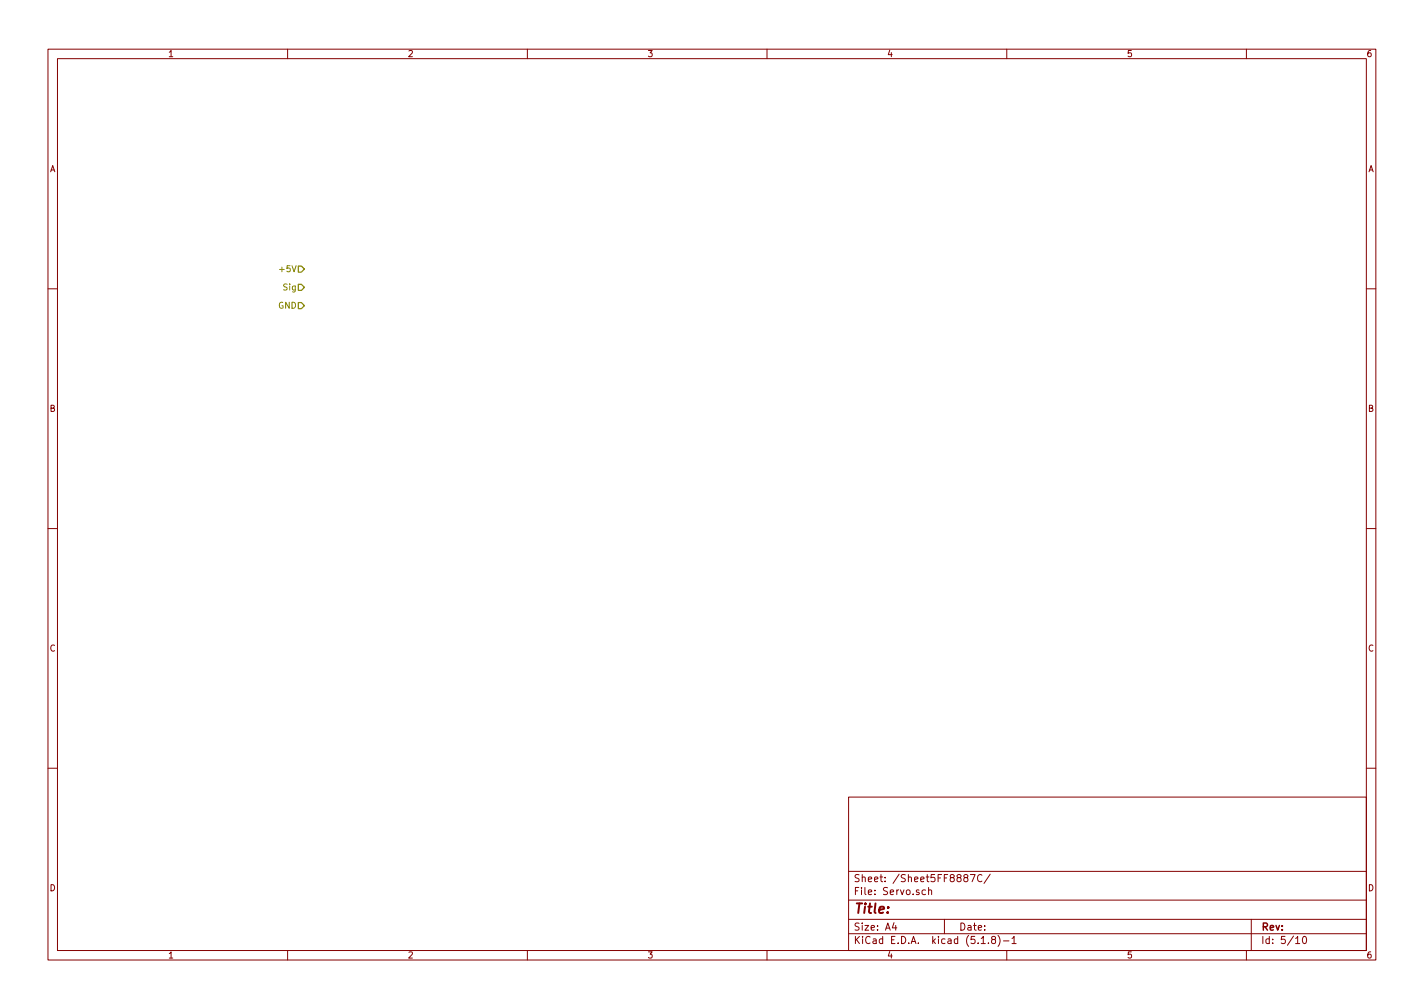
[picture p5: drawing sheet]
<svg xmlns="http://www.w3.org/2000/svg" width="297mm" height="210mm" viewBox="0 0 297 210" stroke-linecap="round" stroke-linejoin="round" font-family="sans-serif">
<g fill="none" stroke="#840000" stroke-width=".21">
<path d="M10 10.3h277v189.9h-277zM12 12.2h273v186.1h-273zM60 10.3v1.9M110 10.3v1.9M160 10.3v1.9M210 10.3v1.9M260 10.3v1.9M10 60.2h2M285 60.2h2M10 110.3h2M285 110.3h2M10 160.2h2"/>
<path d="M177 166.3h108v32h-108zM285 160.2h2M60 198.3v1.9M110 198.3v1.9M160 198.3v1.9M177 194.8h108M177 191.8h108M177 187.8h108M177 181.8h108M186.5 192.5l-.4 1h1M186.8 193v1M193.1 185.7l-.5-.1-.3 .3 .1 .6 .2 .1 .5-.1"/>
<path d="M193.7 185.7l.2-.1 .4 .1v.9M193.7 185.1v1.5M197 191.8v3M201.3 183.1l-.3-.3 .1-.2 .2-.2 .5 .1 .1 .2-.1 .2-.5 .2-.3 .3 .1 .4 .2 .1h.3l.3-.3v-.2l-.3-.3M202.4 182.4h1l-.6 1.5M204.7 196.8h.8M204.8 182.6a.59 .59 0 0 0-.7 0 .59 .59 0 0 0-.2 .7 .56 .56 0 0 0 .3 .5 .56 .56 0 0 0 .6 0M206.2 196.7v.1M206.6 182.3l-1.3 2M207.1 196l-.3-.3 .3-.4 .5 .2-.1 .4a.52 .52 0 0 0-.6 .2 .52 .52 0 0 0 .1 .6l.4 .1 .2-.1 .1-.4-.3-.3M208.2 195.1a1.71 1.71 0 0 1 0 2.3M209.3 196.3h1.2"/>
<path d="M210 198.3v1.9M211.1 195.8l.4-.5v1.5M211.1 196.8h.9M260 198.3v1.9M261 191.8v6.5M270.3 195.8l.4-.5v1.5M270.3 196.8h.8M271.8 195.5l.3-.2a.81 .81 0 0 1 .5 .8 .81 .81 0 0 1-.5 .7l-.3-.1-.1-.4z"/>
</g>
<path d="M62.2 55.5h.7l.6 .6-.6 .7h-.7zM62.2 59.3h.7l.6 .6-.6 .7h-.7zM62.2 63.1h.7l.6 .6-.6 .7h-.7z" fill="none" stroke="#848400" stroke-width=".25"/>
<text font-size="2.8" fill="#840000" x="178" y="190.5">Title:</text>
<g font-size="2.1" fill="#840000">
<text x="178" y="184">Sheet: /Sheet5FF8887C/</text>
<text x="178" y="186.7">File: Servo.sch</text>
<text x="178" y="196.9">KiCad E.D.A. kicad (5.1.8)-1</text>
<text x="178" y="194.1">Size: A4</text>
<text x="200" y="194.1">Date:</text>
<text x="263" y="194.1">Rev:</text>
<text x="263" y="196.9">Id: 5/10</text>
</g>
<g font-size="1.8" fill="#840000">
<text x="35" y="11.9">1</text>
<text x="85" y="11.9">2</text>
<text x="135" y="11.9">3</text>
<text x="185" y="11.9">4</text>
<text x="235" y="11.9">5</text>
<text x="285" y="11.9">6</text>
<text x="10.4" y="35.9">A</text>
<text x="285.4" y="35.9">A</text>
<text x="10.4" y="85.9">B</text>
<text x="285.4" y="85.9">B</text>
<text x="10.4" y="135.9">C</text>
<text x="285.4" y="135.9">C</text>
<text x="10.4" y="185.9">D</text>
<text x="285.4" y="185.9">D</text>
<text x="35" y="199.9">1</text>
<text x="85" y="199.9">2</text>
<text x="135" y="199.9">3</text>
<text x="185" y="199.9">4</text>
<text x="235" y="199.9">5</text>
<text x="285" y="199.9">6</text>
</g>
<g font-size="1.8" fill="#848400">
<text x="58.8" y="56.8">+5V</text>
<text x="58" y="64.4">GND</text>
<text x="59.2" y="60.6">Sig</text>
</g>
</svg>
